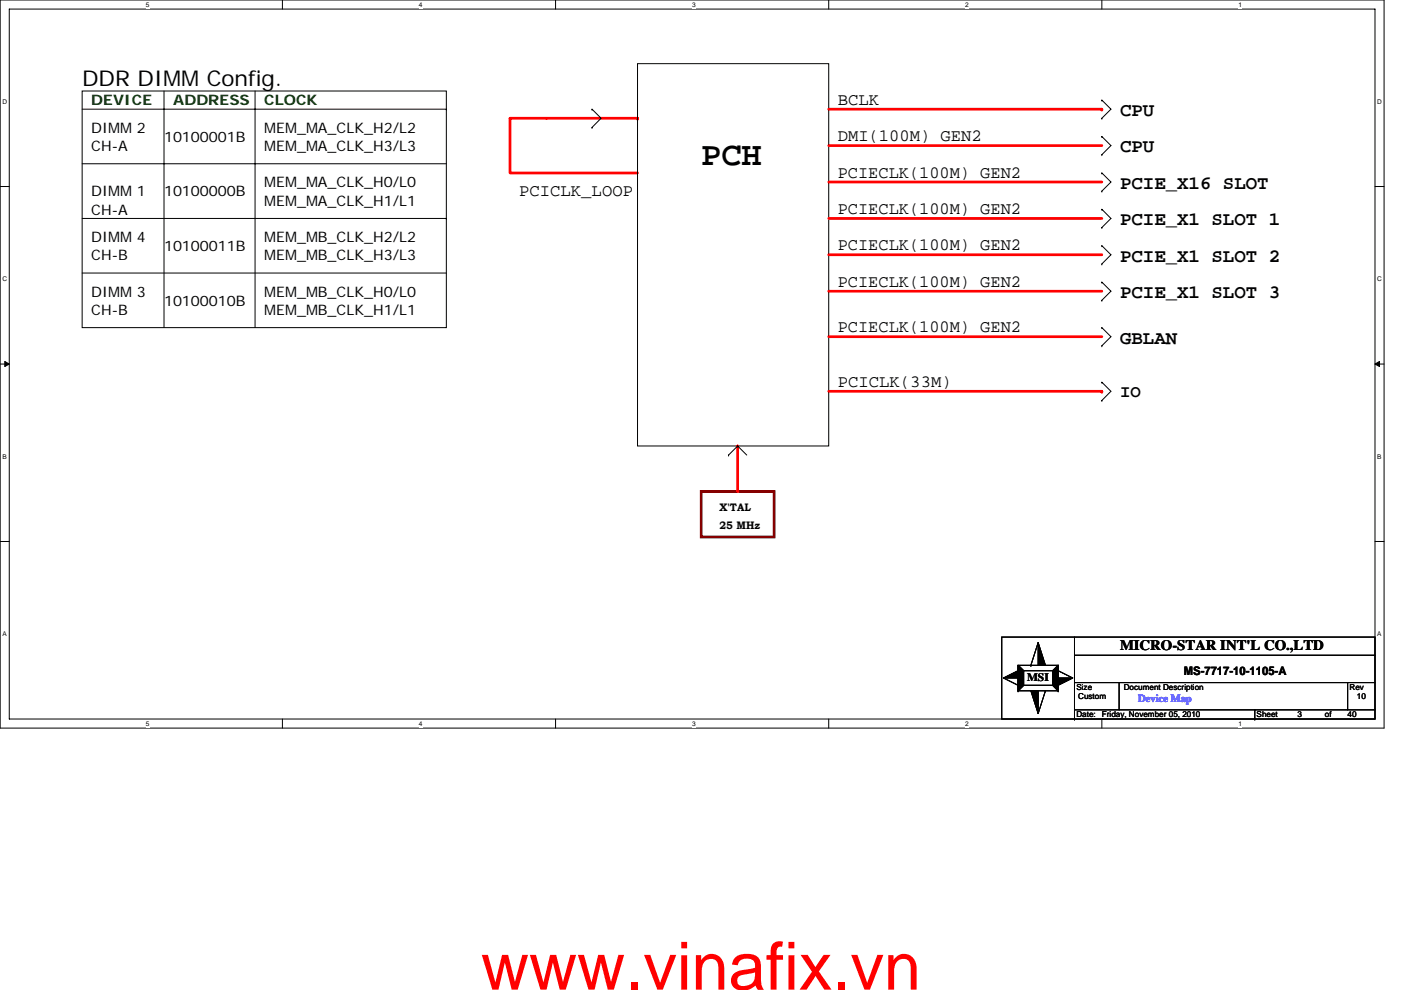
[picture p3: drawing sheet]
<svg xmlns="http://www.w3.org/2000/svg" width="297mm" height="210mm" viewBox="0 0 297 210" stroke-linecap="round" stroke-linejoin="round" font-family="sans-serif">
<path d="M0 0h293.5v154.4h-293.5zM2 1.9h289.5v150.6h-289.5z" fill="none" stroke="#000" stroke-width=".21"/>
<g fill="#fff">
<path d="M30.9 .2h.8v1.6h-.8z"/>
<path d="M30.9 152.7h.8v1.6h-.8z"/>
</g>
<path d="M59.9 0v1.9M59.9 152.5v1.9" fill="none" stroke="#000" stroke-width=".21"/>
<g fill="#fff">
<path d="M88.8 .2h.8v1.6h-.8z"/>
<path d="M88.8 152.7h.8v1.6h-.8z"/>
</g>
<path d="M117.8 0v1.9M117.8 152.5v1.9" fill="none" stroke="#000" stroke-width=".21"/>
<g fill="#fff">
<path d="M146.7 .2h.8v1.6h-.8z"/>
<path d="M146.7 152.7h.8v1.6h-.8z"/>
</g>
<path d="M175.7 0v1.9M175.7 152.5v1.9" fill="none" stroke="#000" stroke-width=".21"/>
<g fill="#fff">
<path d="M204.7 .2h.7v1.6h-.7z"/>
<path d="M204.7 152.7h.7v1.6h-.7z"/>
</g>
<path d="M233.6 0v1.9M233.6 152.5v1.9" fill="none" stroke="#000" stroke-width=".21"/>
<g fill="#fff">
<path d="M262.6 .2h.7v1.6h-.7z"/>
<path d="M262.6 152.7h.7v1.6h-.7z"/>
<path d="M.5 20.7h1v1.6h-1z"/>
<path d="M292 20.7h1v1.6h-1z"/>
<path d="M.5 58.4h1v1.5h-1z"/>
<path d="M292 58.4h1v1.5h-1z"/>
</g>
<path d="M0 39.6h2M291.5 39.6h2" fill="none" stroke="#000" stroke-width=".21"/>
<g fill="#fff">
<path d="M.5 96h.9v1.6h-.9z"/>
<path d="M292 96h.9v1.6h-.9z"/>
</g>
<path d="M0 77.2h2M291.5 77.2h2" fill="none" stroke="#000" stroke-width=".21"/>
<path d="M1 76.7l1 .5-1 .5zM291.5 77.2l1-.5v1z" fill="#000" stroke="#000" stroke-width=".21"/>
<g fill="#fff">
<path d="M.5 133.7h.9v1.5h-.9z"/>
<path d="M292 133.7h.9v1.5h-.9z"/>
</g>
<g fill="none" stroke="#000" stroke-width=".21">
<path d="M17.4 19.3h77.2v50.2h-77.2zM34.8 19.3v50.2M54.1 19.3v50.2M135.2 13.5h40.5v81.1h-40.5zM17.4 34.7h77.2M17.4 23.2h77.2M94.6 23.2h.1M125.5 27h.1M125.5 23.2h.1M125.5 23.2l1.9 1.9-1.9 1.9M233.6 29h.1M233.6 32.8h.1"/>
<path d="M233.6 36.7h.1M233.6 21.2h.1M233.6 25.1h.1M233.6 29l1.9 1.9-1.9 1.9M233.6 36.7l1.9 1.9-1.9 1.9M233.6 21.2l1.9 2-1.9 1.9M17.4 57.9h77.2M17.4 46.3h77.2M94.6 46.3h.1M233.6 56h.1M233.6 52.1h.1M233.6 59.8h.1"/>
<path d="M233.6 40.5h.1M233.6 48.3h.1M233.6 44.4h.1M233.6 52.1l1.9 1.9-1.9 2M233.6 59.8l1.9 2-1.9 1.9M233.6 44.4l1.9 1.9-1.9 2M233.6 63.7h.1M233.6 73.3h.1M233.6 69.5h.1M233.6 69.5l1.9 1.9-1.9 1.9M154.5 96.5h.1M156.4 94.6h.1"/>
<path d="M156.4 94.6l-1.9 1.9M156.4 94.6l1.9 1.9M233.6 84.9h.1M233.6 81.1h.1M233.6 81.1l1.9 1.9-1.9 1.9M0 114.9h2M291.5 114.9h2M212.4 135.1h79.1v17.4h-79.1zM220.1 136.3l-1.5 4.8M227.8 139h63.7M227.8 135.1v17.4M212.8 143.8l3.1 1.6"/>
<path d="M215.9 145.4h.1M215.9 146.5h.1M215.9 141.1l1.1 1.2M215.9 141.1h8.4v5.4h-8.4zM217 142.3h6.2v3.1h-6.2zM217 142.3h.1M217 145.4l-1.1 1.1M218.6 141.1h.1M221.7 146.5h.1M221.7 146.5l-1.6 4.8M223.2 145.4l1.1 1.1M224.3 141.1h.1"/>
<path d="M224.3 142.3h.1M224.3 146.5h.1M224.3 141.1l-1.1 1.2M224.3 142.3l3.1 1.5M227.8 150.6h63.7M227.8 144.8h63.7M227.8 152.5h.1M237.3 144.8v5.8M266 152.5h.1M266 150.6v1.9M285.7 144.8v5.8"/>
</g>
<g fill="#000" stroke="#000" stroke-width=".21">
<path d="M220.1 136.3l1.6 4.8h-1.6zM212.8 143.8l3.1-1.5v1.5zM218.6 146.5h1.5v4.8zM224.3 143.8h3.1l-3.1 1.6z"/>
<path d="M215.9 141.1l1.1 1.2v3.1l-1.1 1.1z" fill-rule="evenodd"/>
<path d="M215.9 141.1l1.1 1.2v3.1l-1.1 1.1z" fill-rule="evenodd"/>
<path d="M215.9 141.1l1.1 1.2v3.1l-1.1 1.1z" fill-rule="evenodd"/>
<path d="M223.2 142.3l1.1-1.2v5.4l-1.1-1.1z" fill-rule="evenodd"/>
<path d="M223.2 142.3l1.1-1.2v5.4l-1.1-1.1z" fill-rule="evenodd"/>
<path d="M223.2 142.3l1.1-1.2v5.4l-1.1-1.1z" fill-rule="evenodd"/>
</g>
<g fill="none" stroke="#f00" stroke-width=".57">
<path d="M135.2 25.1h-27.1v11.6h27.1M135.2 25.1h.1M175.7 30.9h57.9M175.7 38.6h57.9M175.7 23.2h57.9M233.6 23.2h.1M175.7 46.3h57.9M175.7 54h57.9M175.7 61.8h57.9M175.7 71.4h57.9M156.4 94.6h.1M156.4 94.6v9.6"/>
<path d="M175.7 83h57.9M233.6 83h.1"/>
</g>
<path d="M148.7 104.2h15.4v9.7h-15.4z" fill="none" stroke="#800000" stroke-width=".57"/>
<text font-size="14.1" fill="#f00" x="102" y="209.9">www.vinafix.vn</text>
<text font-size="7.1" x="148.7" y="34.9">PCH</text>
<text font-size="4.6" x="17.4" y="18.1">DDR DIMM Config.</text>
<g font-size="4">
<text x="237.5" y="24.6">CPU</text>
<text x="237.5" y="32.3">CPU</text>
<text x="237.5" y="40.1">PCIE_X16 SLOT</text>
<text x="237.5" y="47.8">PCIE_X1 SLOT 1</text>
<text x="237.5" y="55.5">PCIE_X1 SLOT 2</text>
<text x="237.5" y="63.2">PCIE_X1 SLOT 3</text>
<text x="237.5" y="72.9">GBLAN</text>
</g>
<g font-size="3.7">
<text x="177.6" y="22.2">BCLK</text>
<text x="177.6" y="30">DMI(100M) GEN2</text>
<text x="110.1" y="41.5">PCICLK_LOOP</text>
<text x="177.6" y="37.7">PCIECLK(100M) GEN2</text>
<text x="177.6" y="45.4">PCIECLK(100M) GEN2</text>
<text x="177.6" y="53.1">PCIECLK(100M) GEN2</text>
<text x="177.6" y="60.8">PCIECLK(100M) GEN2</text>
<text x="177.6" y="70.5">PCIECLK(100M) GEN2</text>
<text x="177.6" y="82.1">PCICLK(33M)</text>
<text x="237.5" y="84.1">IO</text>
</g>
<g font-size="3.1" fill="#004000">
<text x="19.3" y="22.4">DEVICE</text>
<text x="36.7" y="22.4">ADDRESS</text>
<text x="56" y="22.4">CLOCK</text>
</g>
<g font-size="3.1">
<text x="19.3" y="28.2">DIMM 2</text>
<text x="56" y="28.2">MEM_MA_CLK_H2/L2</text>
<text x="19.3" y="32">CH-A</text>
<text x="34.8" y="30.1">10100001B</text>
<text x="56" y="32">MEM_MA_CLK_H3/L3</text>
<text x="19.3" y="41.7">DIMM 1</text>
<text x="34.8" y="41.7">10100000B</text>
<text x="56" y="39.8">MEM_MA_CLK_H0/L0</text>
<text x="19.3" y="45.5">CH-A</text>
<text x="56" y="43.6">MEM_MA_CLK_H1/L1</text>
<text x="19.3" y="51.3">DIMM 4</text>
<text x="34.8" y="53.3">10100011B</text>
<text x="56" y="51.3">MEM_MB_CLK_H2/L2</text>
<text x="19.3" y="55.2">CH-B</text>
<text x="56" y="55.2">MEM_MB_CLK_H3/L3</text>
<text x="19.3" y="62.9">DIMM 3</text>
<text x="34.8" y="64.8">10100010B</text>
<text x="56" y="62.9">MEM_MB_CLK_H0/L0</text>
<text x="19.3" y="66.8">CH-B</text>
<text x="56" y="66.8">MEM_MB_CLK_H1/L1</text>
<text x="237.5" y="137.9">MICRO-STAR INT'L CO.,LTD</text>
</g>
<text font-size="2.5" x="251" y="143.2">MS-7717-10-1105-A</text>
<text font-size="2.4" x="217.8" y="144.4">MSI</text>
<g font-size="2.3">
<text x="152.5" y="108.3">X'TAL</text>
<text x="152.5" y="112.2">25 MHz</text>
</g>
<text font-size="2.3" fill="#00f" x="241.3" y="148.8">Device Map</text>
<g font-size="1.7">
<text x="228.2" y="146.3">Size</text>
<text x="228.6" y="148.3">Custom</text>
<text x="238.2" y="146.3">Document Description</text>
<text x="286.1" y="146.3">Rev</text>
<text x="287.7" y="148.3">10</text>
<text x="228.2" y="152.1">Date:</text>
<text x="233.6" y="152.1">Friday, November 05, 2010</text>
<text x="266.4" y="152.1">Sheet</text>
<text x="275.1" y="152.1">3</text>
<text x="280.9" y="152.1">of</text>
<text x="285.7" y="152.1">40</text>
</g>
<g font-size="1.4">
<text x="30.9" y="1.5">5</text>
<text x="88.8" y="1.5">4</text>
<text x="146.7" y="1.5">3</text>
<text x="204.7" y="1.5">2</text>
<text x="262.6" y="1.5">1</text>
<text x=".5" y="22">D</text>
<text x="292" y="22">D</text>
<text x=".5" y="59.6">C</text>
<text x="292" y="59.6">C</text>
<text x=".5" y="97.3">B</text>
<text x="292" y="97.3">B</text>
<text x=".5" y="134.9">A</text>
<text x="292" y="134.9">A</text>
<text x="30.9" y="154">5</text>
<text x="88.8" y="154">4</text>
<text x="146.7" y="154">3</text>
<text x="204.7" y="154">2</text>
<text x="262.6" y="154">1</text>
</g>
</svg>
